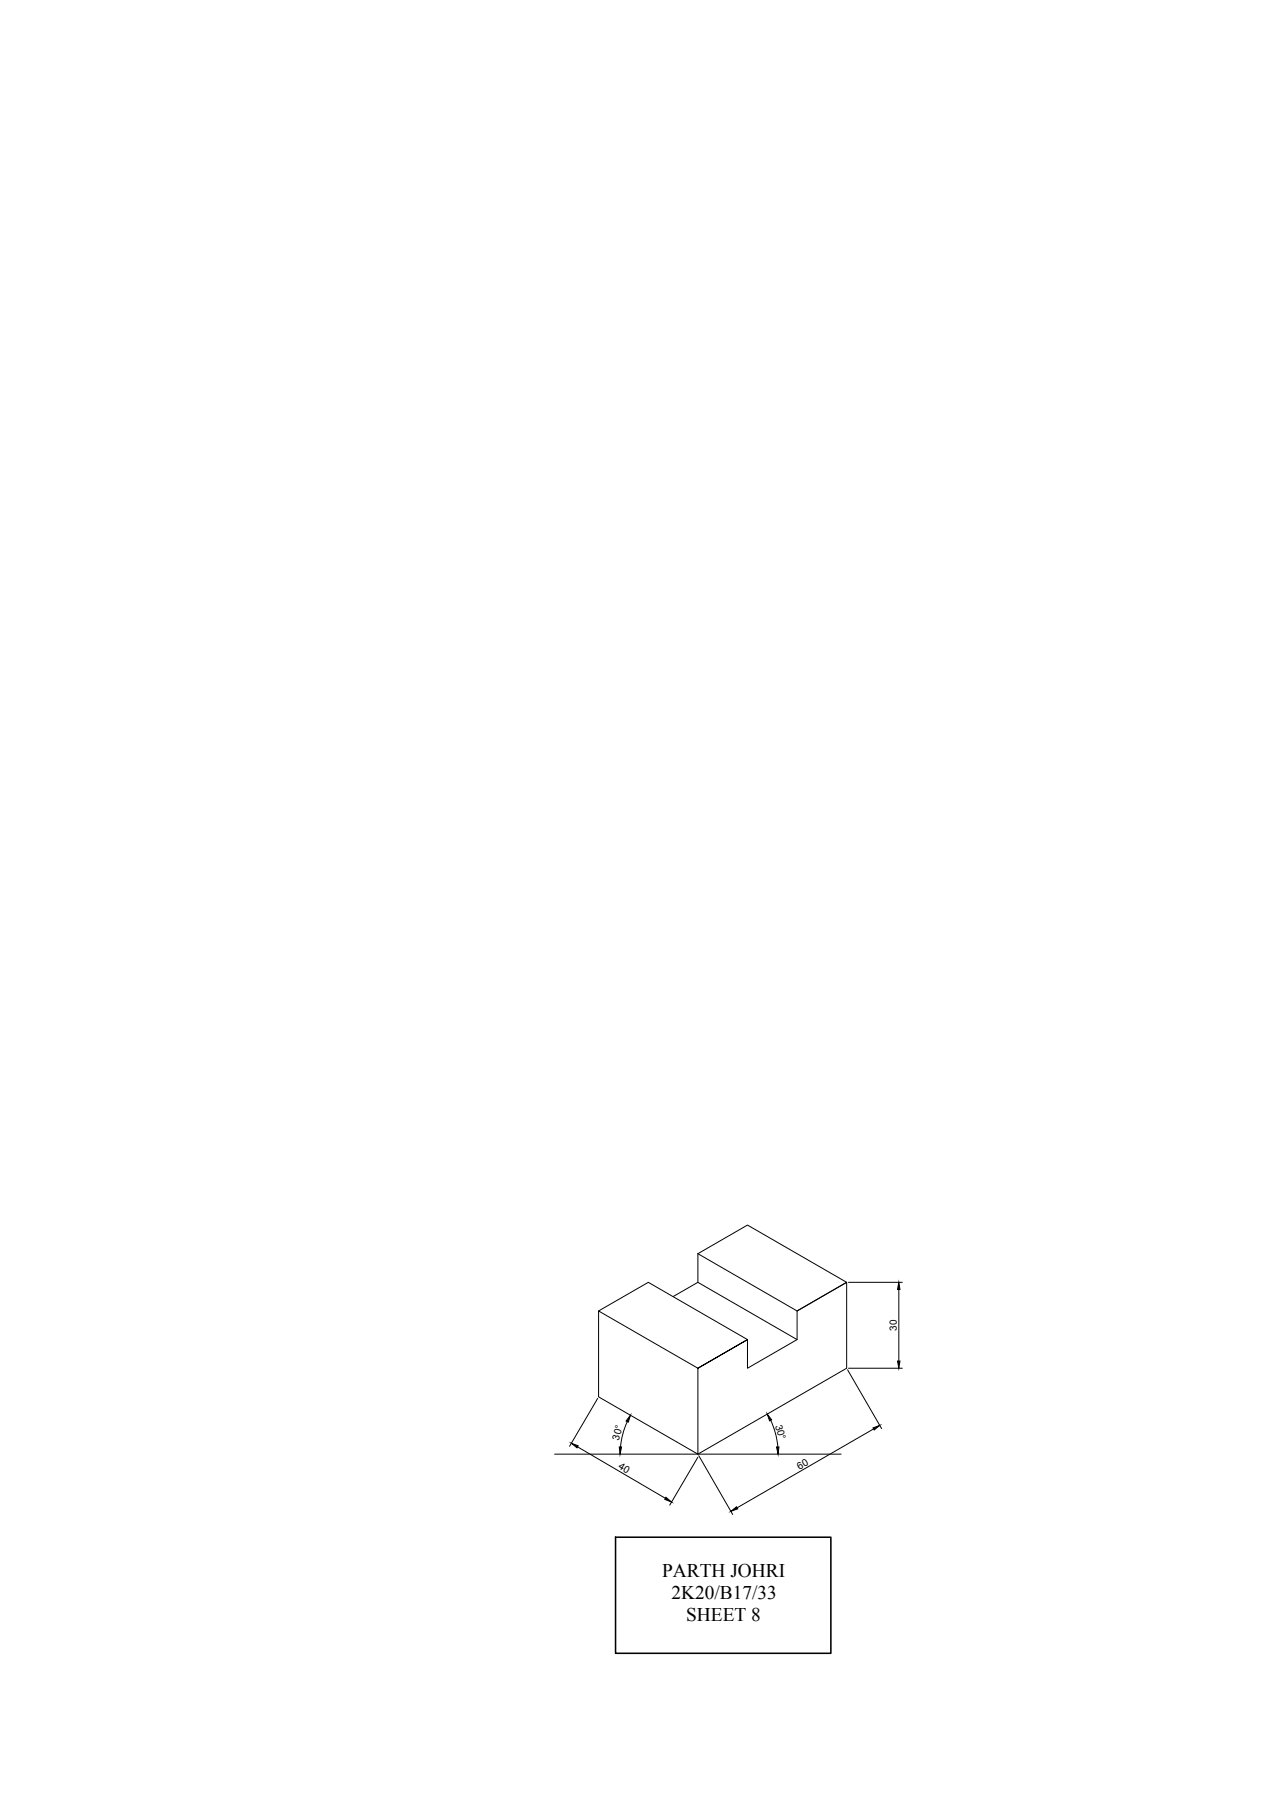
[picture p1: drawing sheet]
<svg xmlns="http://www.w3.org/2000/svg" width="210mm" height="297mm" viewBox="0 0 210 297" stroke-linecap="round" stroke-linejoin="round" font-family="sans-serif">
<!-- layer: 0 -->
<g fill="none" stroke="#000" stroke-width=".16">
<path d="M115 206.7l16.3 9.4 8.2-4.7v14.1l-24.5 14.2M115 206.7l8.2-4.8 16.3 9.5-8.2 4.7v4.7l-8.1 4.7v-4.7l-8.2 4.7v14.2l-16.4-9.4v-14.2l16.4 9.4 8.2-4.7-16.4-9.4-8.2 4.7M115 206.7v4.7l16.3 9.4M115 211.4l-4.1 2.3M139.8 211.4h8.9M148.1 212.6v11.8M91.4 239.7h47.2M95.2 238.5l14.4 8.5M98.5 230.5l-4.7 7.9M103.4 234.3l-.9 2.4-.3 1.8M115.1 240l5.6 9.6M127 234.1l.8 2.5 .4 1.9"/>
<path d="M139.6 225.8l5.7 9.7M139.8 225.5h8.9M143.9 235.5l-22.5 13M115 240.2l-4.7 7.9"/>
</g>
<path d="M148.1 211.4l.2 1.2h-.4zM94.1 237.9l1.2 .4-.2 .4zM102 238.5h.4l-.2 1.2zM103.9 233.3l-.4 1.1-.3-.2zM126.4 233.1l.7 .9-.3 .2zM127.9 238.5h.4l-.1 1.2zM143.8 235.4l1.2-.4-1 .7zM147.9 224.4h.4l-.2 1.1zM109.7 246.8l.9 .8-1.1-.5zM120.4 249.1l1-.7 .1 .3z" fill="#000" stroke="#000" stroke-width=".16"/>
<path d="M101.4 253.4h35.5v19.1h-35.5z" fill="none" stroke="#000" stroke-width=".25"/>
<g font-size="3.2">
<text x="109.1" y="260">PARTH JOHRI</text>
<text x="110.6" y="263.6">2K20/B17/33</text>
<text x="113.1" y="267.3">SHEET 8</text>
</g>
<g font-size="1.6">
<text x="147.8" y="219.4" transform="rotate(-90 147.8 219.4)">30</text>
<text x="102" y="237.5" transform="rotate(-75 102 237.5)">30°</text>
<text x="127.7" y="235" transform="rotate(75 127.7 235)">30°</text>
<text x="101.8" y="242" transform="rotate(30 101.8 242)">40</text>
<text x="131.7" y="242.2" transform="rotate(-30 131.7 242.2)">60</text>
</g>
</svg>
